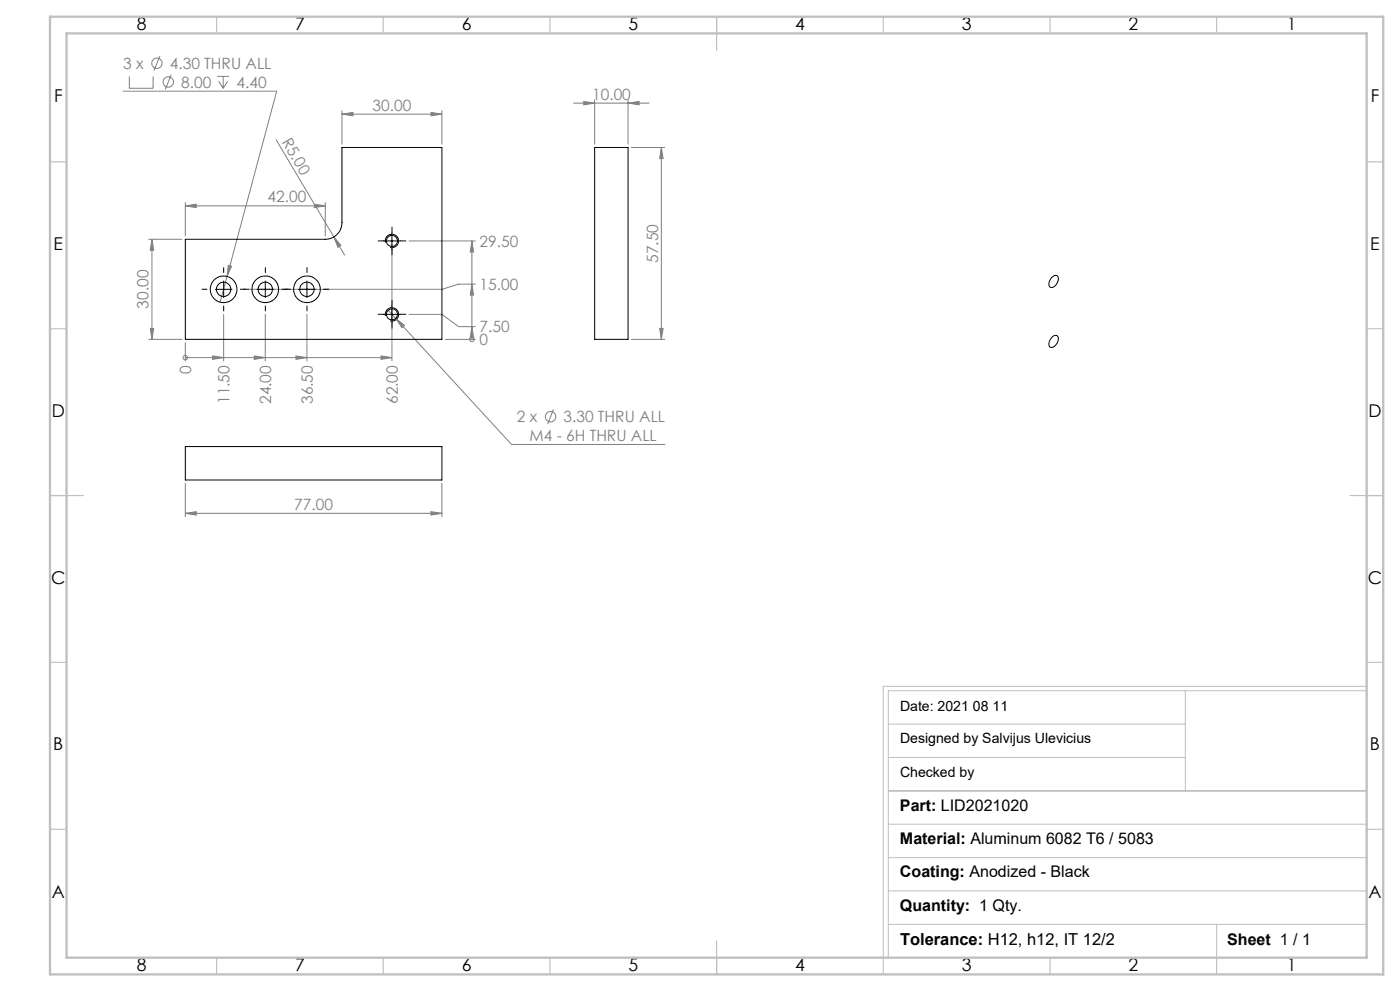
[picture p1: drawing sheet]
<svg xmlns="http://www.w3.org/2000/svg" width="420mm" height="297mm" viewBox="0 0 420 297" stroke-linecap="round" stroke-linejoin="round" font-family="sans-serif">
<g fill="none" stroke="#808080" stroke-width=".3">
<path d="M48 16.8l-1.8 4.4M37 27.3h46l-17 63.3M38.8 22.9v3.6h7.1v-3.6M51.4 22.4l-1.8 4.4M65.2 22.9h3.5M65.6 24.3l1.4 2.2M67 22.9v3.6M68.3 24.3l-1.3 2.2M102.6 34.2l3.3-.5v1zM102.6 33.2v10M102.6 34.2h30M129.3 33.7l3.3 .5-3.3 .5z"/>
<path d="M132.6 33.2v10M172 30.9h22.8M175.1 30.4l3.3 .5-3.3 .5zM178.4 29.9v13.3M188.4 30.9l3.3-.5v1zM188.4 29.9v13.3M82.9 41.9l20.5 34.6M189.4 44.2h10M198.4 44.2l.5 3.3h-1zM198.4 44.2v57.5M44.6 71.7h10M45.6 71.7l.5 3.3h-1z"/>
<path d="M45.6 71.7v30M55.6 61.7l3.3-.5v1zM55.6 60.7v10M55.6 61.7h42M68.5 79.5l1 .3-1.4 3zM94.3 61.2l3.3 .5-3.3 .5zM97.6 60.7v10M100.2 71l2.1 2.6-.9 .5zM117.6 73.2v35M122.7 72.2h19.9M141.6 72.2l.5 3.3h-1zM141.6 72.2v29.5"/>
<path d="M45.1 98.4h1l-.5 3.3zM67.1 94.2v14M79.6 94.2v14M92.1 94.2v14M116.5 93l2.2 2.4M118.7 95.4l2.6 2.1-.7 .7zM118.7 95.4l34.8 37.8h46M122.7 94.2h9.9l5 3.7h5M141.6 85.2l.5 3.2h-1zM141.6 97.9l.5 3.3h-1zM142.6 85.2h-5l-5 1.5h-58M197.9 98.4h1l-.5 3.3z"/>
<path d="M44.6 101.7h10M55.6 107.2h.1M55.6 102.7v5.5M55.6 107.2h62M63.8 106.7l3.3 .5-3.3 .5zM76.3 106.7l3.3 .5-3.3 .5zM88.8 106.7l3.3 .5-3.3 .5zM114.3 106.7l3.3 .5-3.3 .5zM133.6 101.7h9M141.6 101.7h.1M189.4 101.7h10M166.1 122.7l-1.8 4.4"/>
<path d="M55.6 153.8l3.3-.5v1.1zM55.6 144.8v10M55.6 153.8h77M129.3 153.3l3.3 .5-3.3 .6zM132.6 144.8v10"/>
<circle cx="47.1" cy="19" r="1.55"/>
<circle cx="50.5" cy="24.6" r="1.55"/>
<circle cx="55.6" cy="107.2" r=".68"/>
<circle cx="141.6" cy="101.7" r=".68"/>
<circle cx="165.2" cy="124.9" r="1.55"/>
</g>
<g fill="none" stroke="#000" stroke-width=".3">
<path d="M115.1 72.2h5M115.6 72.7a2 2 0 0 1 1.8-2.5 2 2 0 0 1 2.2 2.2 2 2 0 0 1-2.5 1.8M117.6 69.7v5M64.6 86.7h5M67.1 84.2v5M77.1 86.7h5M79.6 84.2v5M89.6 86.7h5M92.1 84.2v5M115.1 94.2h5M115.6 94.7a2 2 0 0 1 1.8-2.5 2 2 0 0 1 2.2 2.2 2 2 0 0 1-2.5 1.7M117.6 91.7v5"/>
<path d="M315.5 83.2a1.1 1.1 0 0 1 1.6-.5 1.1 1.1 0 0 1 .3 1.6 1.93 1.93 0 0 1-2.4 1.7 2.31 2.31 0 0 1 .5-2.8zM315.5 101.1a1.1 1.1 0 0 1 1.6-.5 1.1 1.1 0 0 1 .3 1.7 1.93 1.93 0 0 1-2.4 1.7 2.31 2.31 0 0 1 .5-2.9z"/>
</g>
<path d="M266.5 217h89.1M355.6 207v30M410 205.7h-145v81.5M410 207h-143.5v80M266.5 237h143.5M266.5 227h89.1M266.5 257h143.5M266.5 247h143.5M266.5 277h143.5M266.5 267h143.5M365 277v10" fill="none" stroke="#c0c0c0" stroke-width=".3"/>
<g fill="none" stroke="#c0c0c0" stroke-width=".35">
<path d="M65 5v5M115 5v5M165 5v5M215 5v10M265 5v5M315 5v5M365 5v5M15 48.5h5M410 48.5h5M15 98.5h5M410 98.5h5M15 148.5h10"/>
<path d="M405 148.5h10M15 198.5h5M410 198.5h5M15 248.5h5M410 248.5h5M65 287v5M115 287v5M165 287v5M215 282v10M265 287v5M315 287v5M365 287v5"/>
</g>
<path d="M15 5h400v287h-400zM20 10h390v277h-390z" fill="none" stroke="#c0c0c0" stroke-width=".7"/>
<g fill="none" stroke="#000" stroke-width=".3" stroke-dasharray="15.2 1.3 1.3 1.3">
<path d="M115.1 72.2h-1.6M117.6 69.7v-1.7M117.6 74.7v1.6M120.1 72.2h1.7M62.1 86.7h-1.5M67.1 81.7v-1.5M67.1 91.7v1.5M72.1 86.7h1.5M74.6 86.7h-1.5M79.6 81.7v-1.5M79.6 91.7v1.5M84.6 86.7h1.5"/>
<path d="M87.1 86.7h-1.5M92.1 81.7v-1.5M92.1 91.7v1.5M97.1 86.7h1.5M115.1 94.2h-1.6M117.6 91.7v-1.7M117.6 96.7v1.6M120.1 94.2h1.7"/>
</g>
<g fill="#808080">
<path d="M100.2 71l2.1 2.6-.9 .5z"/>
<path d="M141.6 85.2l.5 3.2h-1zM141.6 97.9l.5 3.3h-1zM141.6 72.2l.5 3.3h-1z"/>
<path d="M63.8 106.7l3.3 .5-3.3 .5zM76.3 106.7l3.3 .5-3.3 .5zM88.8 106.7l3.3 .5-3.3 .5zM114.3 106.7l3.3 .5-3.3 .5z"/>
<path d="M94.3 61.2l3.3 .5-3.3 .5zM55.6 61.7l3.3-.5v1z"/>
<path d="M102.6 34.2l3.3-.5v1zM129.3 33.7l3.3 .5-3.3 .5zM68.5 79.5l-.4 3.3 1.4-3zM118.7 95.4l1.9 2.8 .7-.7zM175.1 30.4l3.3 .5-3.3 .5zM188.4 30.9l3.3-.5v1zM55.6 153.8l3.3-.5v1.1zM129.3 153.3l3.3 .5-3.3 .6z"/>
<path d="M197.9 98.4h1l-.5 3.3zM198.4 44.2l.5 3.3h-1z"/>
<path d="M45.6 71.7l.5 3.3h-1zM45.1 98.4h1l-.5 3.3z"/>
</g>
<g fill="none" stroke="#000" stroke-width=".3">
<path d="M178.4 44.2h10v57.5h-10zM55.6 71.7h42a5 5 0 0 0 5-5v-22.5h30v57.5h-77zM55.6 133.8h77v10.1h-77z"/>
<circle cx="117.6" cy="72.2" r="1.66"/>
<circle cx="67.1" cy="86.7" r="4"/>
<circle cx="67.1" cy="86.7" r="2.15"/>
<circle cx="79.6" cy="86.7" r="2.15"/>
<circle cx="79.6" cy="86.7" r="4"/>
<circle cx="92.1" cy="86.7" r="2.15"/>
<circle cx="92.1" cy="86.7" r="4"/>
<circle cx="117.6" cy="94.2" r="1.65"/>
</g>
<g font-size="5.3">
<text x="41" y="8.9">8</text>
<text x="88.5" y="8.9">7</text>
<text x="138.5" y="8.9">6</text>
<text x="188.5" y="8.9">5</text>
<text x="238.5" y="8.9">4</text>
<text x="288.5" y="8.9">3</text>
<text x="338.5" y="8.9">2</text>
<text x="386" y="8.9">1</text>
<text x="16.2" y="30.7">F</text>
<text x="411.2" y="30.7">F</text>
<text x="16.1" y="74.9">E</text>
<text x="411.1" y="74.9">E</text>
<text x="15.5" y="124.9">D</text>
<text x="410.5" y="124.9">D</text>
<text x="15.4" y="174.9">C</text>
<text x="410.4" y="174.9">C</text>
<text x="16" y="224.9">B</text>
<text x="411" y="224.9">B</text>
<text x="15.5" y="269.2">A</text>
<text x="410.5" y="269.2">A</text>
<text x="41" y="290.9">8</text>
<text x="88.5" y="290.9">7</text>
<text x="138.5" y="290.9">6</text>
<text x="188.5" y="290.9">5</text>
<text x="238.5" y="290.9">4</text>
<text x="288.5" y="290.9">3</text>
<text x="338.5" y="290.9">2</text>
<text x="386" y="290.9">1</text>
</g>
<text font-size="4.9" x="270" y="283.3">Tolerance: H12, h12, IT 12/2</text>
<g font-size="4.8">
<text x="270" y="242.9">Part: LID2021020</text>
<text x="270" y="252.9">Material: Aluminum 6082 T6 / 5083</text>
<text x="270" y="262.9">Coating: Anodized - Black</text>
<text x="270" y="272.9">Quantity: 1 Qty.</text>
<text x="368.2" y="283.3">Sheet 1 / 1</text>
</g>
<g font-size="4.7" fill="#808080">
<text x="37" y="20.7">3 x</text>
<text x="51" y="20.7">4.30 THRU ALL</text>
<text x="54.4" y="26.3">8.00</text>
<text x="71" y="26.3">4.40</text>
<text x="177.6" y="29.9">10.00</text>
<text x="111.8" y="33.2">30.00</text>
<text x="84.4" y="42.5" transform="rotate(59 84.4 42.5)">R5.00</text>
<text x="80.3" y="60.7">42.00</text>
<text x="143.9" y="74">29.50</text>
<text x="197.4" y="78.8" transform="rotate(-90 197.4 78.8)">57.50</text>
<text x="143.9" y="86.9">15.00</text>
<text x="44.6" y="92.5" transform="rotate(-90 44.6 92.5)">30.00</text>
<text x="143.9" y="99.6">7.50</text>
<text x="143.9" y="103.5">0</text>
<text x="57.4" y="112.1" transform="rotate(-90 57.4 112.1)">0</text>
<text x="68.9" y="121.1" transform="rotate(-90 68.9 121.1)">11.50</text>
<text x="81.4" y="121.1" transform="rotate(-90 81.4 121.1)">24.00</text>
<text x="93.9" y="121.1" transform="rotate(-90 93.9 121.1)">36.50</text>
<text x="119.4" y="121.1" transform="rotate(-90 119.4 121.1)">62.00</text>
<text x="155.1" y="126.6">2 x</text>
<text x="169.1" y="126.6">3.30 THRU ALL</text>
<text x="158.8" y="132.2">M4 - 6H THRU ALL</text>
<text x="88.3" y="152.8">77.00</text>
</g>
<g font-size="4.2">
<text x="270" y="213.1">Date: 2021 08 11</text>
<text x="270" y="222.7">Designed by Salvijus Ulevicius</text>
<text x="270" y="232.8">Checked by</text>
</g>
</svg>
